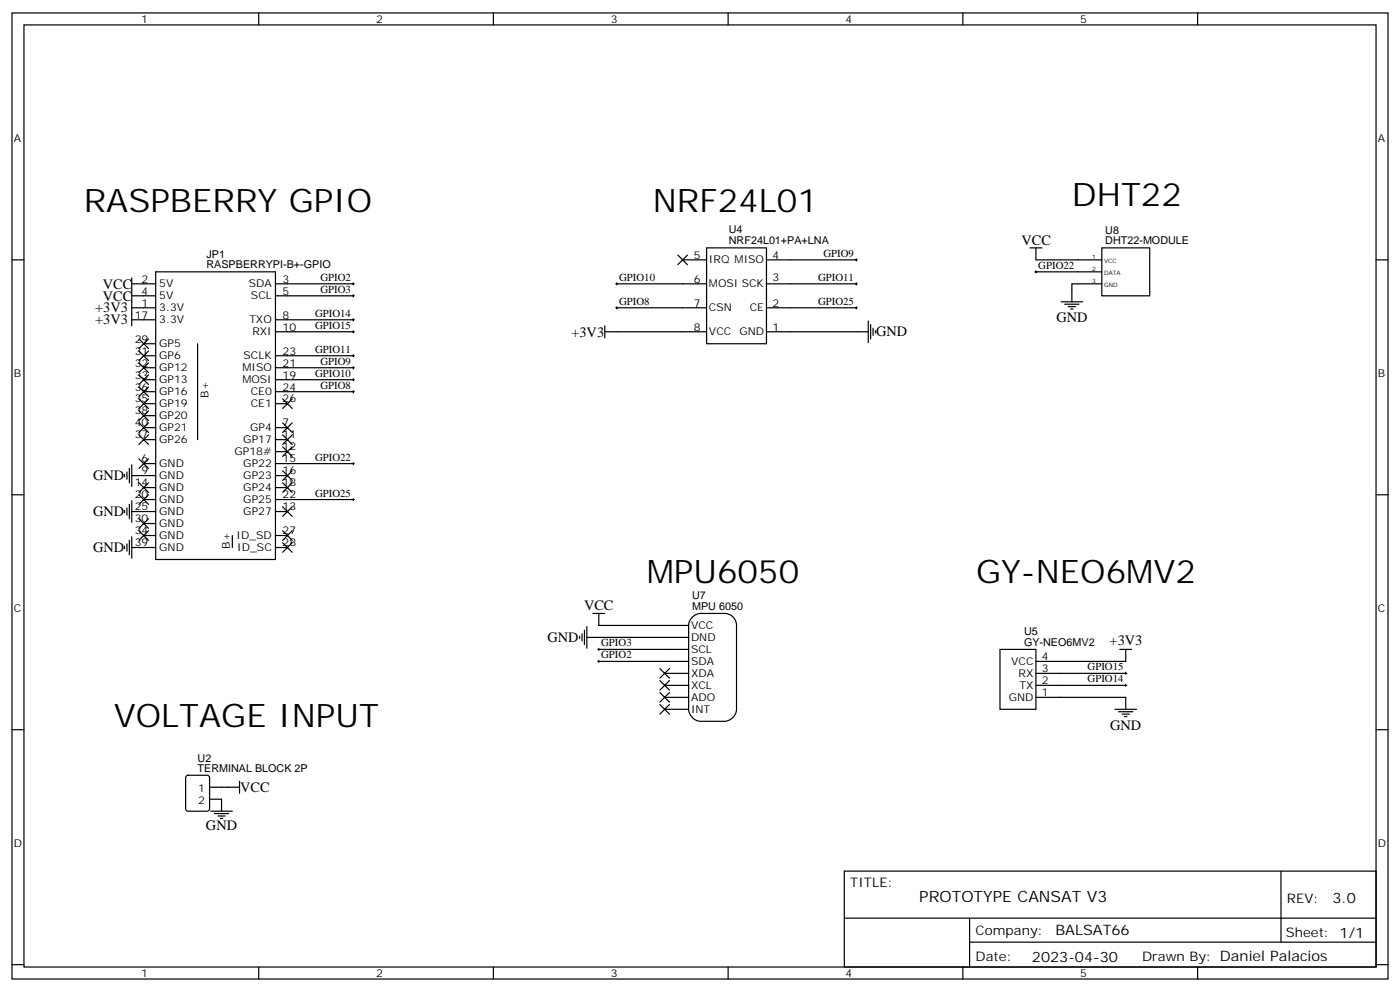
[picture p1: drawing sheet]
<svg xmlns="http://www.w3.org/2000/svg" width="412mm" height="292mm" viewBox="0 0 412 292" stroke-linecap="round" stroke-linejoin="round" font-family="sans-serif">
<g fill="none" stroke="#000" stroke-width=".35">
<path d="M3.5 3.8h405.4v284.3h-405.4zM7.1 7.3h398.2v277.3h-398.2zM76.2 3.8v3.5M145.3 3.8v3.5M214.5 3.8v3.5M283.6 3.8v3.5M352.8 3.8v3.5M3.5 76.5h3.6M199.7 75.1l2.8 2.8M201.1 76.5h7M202.5 75.1l-2.8 2.8M208.1 73h17.7v28.2h-17.7z"/>
<path d="M225.8 76.5h26.4M303.4 73h3.5M305.2 73v3.5h19.4M324.6 73h14.1v14.1h-14.1zM405.3 76.5h3.6M38.8 90.6h7.1M38.8 83.5h7.1M38.8 87.1h7.1M38.8 94.1h7.1M38.8 81.8v14.1M40.9 99.8l2.8 2.8M43.7 99.8l-2.8 2.8"/>
<path d="M45.9 80h35.2v84.7h-35.2zM81.1 83.5h23M81.1 87.1h23M81.1 94.1h23M81.1 97.6h23M178.2 97.6h29.9M178.2 95.9v3.5M181.7 90.6h26.4M181.7 83.5h26.4M225.8 90.6h26.4M225.8 83.5h26.4M225.8 97.6h30"/>
<path d="M255.8 94.5v6.3M256.5 95.5v4.3M257.2 96.6v2.1M257.9 97.3v.7M305.2 80h19.4M312.6 88.8h6.3M313.6 89.5h4.3M314.7 90.2h2.1M315.4 90.9h.7M324.6 83.5h-8.9v5.3M40.9 117.4l2.8 2.8M40.9 113.9l2.8 2.8"/>
<path d="M40.9 106.8l2.8 2.8M40.9 110.3l2.8 2.9M40.9 103.3l2.8 2.8M42.3 111.8h3.6M42.3 108.2h3.6M42.3 104.7h3.6M42.3 118.8h3.6M42.3 115.3h3.6M42.3 101.2h3.6M43.7 117.4l-2.8 2.8M43.7 113.9l-2.8 2.8M43.7 106.8l-2.8 2.8"/>
<path d="M43.7 110.3l-2.8 2.9M43.7 103.3l-2.8 2.8M58.2 101.2v28.2M81.1 111.8h23M81.1 108.2h23M81.1 104.7h23M81.1 118.8h3.6M81.1 115.3h23M83.3 117.4l2.8 2.8M86.1 117.4l-2.8 2.8M36.7 139.6v.7M37.4 138.9v2.1"/>
<path d="M38.1 137.9v4.2M38.8 140h7.1M38.8 136.8v6.4M40.9 128l2.8 2.8M40.9 124.5l2.8 2.8M40.9 120.9l2.8 2.9M40.9 135l2.8 2.9M42.3 125.9h3.6M42.3 129.4h3.6M42.3 136.5h3.6M42.3 122.3h3.6M43.7 128l-2.8 2.8"/>
<path d="M43.7 124.5l-2.8 2.8M43.7 120.9l-2.8 2.9M43.7 135l-2.8 2.9M81.1 125.9h3.6M81.1 140h3.6M81.1 129.4h3.6M81.1 136.5h23M81.1 132.9h3.6M83.3 124.5l2.8 2.8M83.3 128l2.8 2.8M83.3 131.5l2.8 2.8M83.3 138.6l2.8 2.8"/>
<path d="M86.1 124.5l-2.8 2.8M86.1 128l-2.8 2.8M86.1 131.5l-2.8 2.8M86.1 138.6l-2.8 2.8M3.5 145.6h3.6M36.7 150.2v.7M37.4 149.5v2.1M38.1 148.4v4.3M38.1 159v4.3M38.8 150.6h7.1M38.8 147.4v6.3M38.8 158v6.3"/>
<path d="M40.9 145.6l2.8 2.8M40.9 142.1l2.8 2.8M40.9 156.2l2.8 2.8M40.9 152.7l2.8 2.8M42.3 147h3.6M42.3 143.5h3.6M42.3 154.1h3.6M42.3 157.6h3.6M43.7 145.6l-2.8 2.8M43.7 142.1l-2.8 2.8M43.7 156.2l-2.8 2.8M43.7 152.7l-2.8 2.8"/>
<path d="M68.4 157.6v3.5M81.1 150.6h3.6M81.1 147h23M81.1 143.5h3.6M81.1 157.6h3.6M83.3 159.7l2.8 2.9M83.3 156.2l2.8 2.8M83.3 142.1l2.8 2.8M83.3 149.2l2.8 2.8M86.1 159.7l-2.8 2.9M86.1 156.2l-2.8 2.8M86.1 142.1l-2.8 2.8"/>
<path d="M86.1 149.2l-2.8 2.8M405.3 145.6h3.6M36.7 160.8v.7M37.4 160.1v2.1M38.8 161.1h7.1M81.1 161.1h3.6M170.7 187.3v.7M171.4 186.5v2.2M172.2 185.5v4.2M172.9 187.6h29.9M172.9 184.4v6.4M174.6 180.6h3.6"/>
<path d="M176.4 180.6v3.5h26.4M176.4 191.1h26.4M176.4 194.7h26.4M194.4 196.8l2.8 2.8M195.8 198.2h7M197.2 196.8l-2.8 2.8M204 181.6a3.6 3.6 0 0 1 2.4-1h7a3.5 3.5 0 0 1 3.6 3.5v24.7a3.8 3.8 0 0 1-3.6 3.5h-7a3.8 3.8 0 0 1-3.6-3.5v-24.7a3.5 3.5 0 0 1 1.2-2.5zM294.6 191.1h10.6v17.7h-10.6zM305.2 198.2h26.4M329.8 191.1h3.6M331.6 191.1v3.6h-26.4M3.5 214.8h3.6"/>
<path d="M194.4 200.3l2.8 2.8M194.4 203.8l2.8 2.9M194.4 207.4l2.8 2.8M195.8 201.7h7M195.8 205.2h7M195.8 208.8h7M197.2 200.3l-2.8 2.8M197.2 203.8l-2.8 2.9M197.2 207.4l-2.8 2.8M305.2 201.7h26.4M305.2 205.2h26.4v3.6M328.4 208.8h6.4"/>
<path d="M329.5 209.5h4.2M330.6 210.2h2.1M331.3 210.9h.7M405.3 214.8h3.6M54.9 228.4l.5-.2h5.6l.7 .4v9.5l-.4 .6-5.9 .1-.7-.5v-9.4zM61.7 231.7h8.9M61.7 235.2h3.6v3.6M62.1 238.8h6.3M63.1 239.5h4.3M70.6 229.9v3.6M64.2 240.2h2.1M64.9 240.9h.7"/>
<path d="M248.7 256.4h156.6v28.2h-156.6zM377.3 256.4v20.9M248.7 270.2h156.5M285.6 277.3h119.6M285.6 270.2v14.2M3.5 283.9h3.6M76.2 284.6v3.5M145.3 284.6v3.5M214.5 284.6v3.5M283.6 284.6v3.5M352.8 284.6v3.5M405.3 283.9h3.6"/>
</g>
<g fill="none" stroke="#000" stroke-width=".29">
<path d="M251.9 76.5h.7M252.2 76.1v.7M305.2 79.7v.7M103.7 83.5h.7M103.7 87.1h.7M103.7 94.1h.7M103.7 97.6h.7M104.1 83.2v.7M104.1 86.7v.7M104.1 93.8v.7M104.1 97.3v.7M181.3 83.5h.7"/>
<path d="M181.3 90.6h.7M181.7 83.2v.7M181.7 90.2v.7M251.9 83.5h.7M251.9 90.6h.7M252.2 83.2v.7M252.2 90.2v.7M304.8 80h.7M103.7 111.8h.7M103.7 108.2h.7M103.7 104.7h.7M103.7 115.3h.7"/>
<path d="M104.1 104.4v.7M104.1 107.9v.7M104.1 111.4v.7M104.1 114.9v.7M103.7 136.5h.7M104.1 136.1v.7M103.7 147h.7M104.1 146.7v.7M176 191.1h.7M176 194.7h.7M176.4 190.8v.7M176.4 194.3v.7"/>
<path d="M331.3 198.2h.7M331.6 197.8v.7M331.3 201.7h.7M331.6 201.4v.7"/>
</g>
<g font-size="9.5">
<text x="24.7" y="62.4">RASPBERRY GPIO</text>
<text x="192.3" y="62.4">NRF24L01</text>
<text x="315.7" y="60.6">DHT22</text>
<text x="190.5" y="171.7">MPU6050</text>
<text x="287.5" y="171.7">GY-NEO6MV2</text>
<text x="33.5" y="214.1">VOLTAGE INPUT</text>
</g>
<text font-size="4.6" x="270.8" y="265.4">PROTOTYPE CANSAT V3</text>
<g font-size="4.2">
<text x="300.9" y="72.2">VCC</text>
<text x="30.3" y="84.9">VCC</text>
<text x="30.3" y="88.5">VCC</text>
<text x="28" y="95.4">+3V3</text>
<text x="28" y="91.9">+3V3</text>
<text x="311.2" y="94.9">GND</text>
<text x="168.3" y="99.1">+3V3</text>
<text x="258.1" y="99">GND</text>
<text x="27.4" y="141.4">GND</text>
<text x="27.4" y="151.9">GND</text>
<text x="27.4" y="162.5">GND</text>
<text x="172" y="179.4">VCC</text>
<text x="161.3" y="189.1">GND</text>
<text x="326.8" y="189.9">+3V3</text>
<text x="327" y="214.8">GND</text>
<text x="70.7" y="233.1">VCC</text>
<text x="60.7" y="244.4">GND</text>
<text x="392.5" y="265.7">3.0</text>
<text x="310.9" y="275.2">BALSAT66</text>
<text x="304" y="283">2023-04-30</text>
</g>
<g font-size="3.9">
<text x="250.5" y="261">TITLE:</text>
<text x="379.1" y="265.7">REV:</text>
<text x="287.4" y="275.2">Company:</text>
<text x="378.7" y="275.8">Sheet: 1/1</text>
<text x="287.4" y="282.9">Date:</text>
<text x="336.4" y="282.9">Drawn By: Daniel Palacios</text>
</g>
<g font-size="3.2">
<text x="41.6" y="6.8">1</text>
<text x="110.8" y="6.8">2</text>
<text x="179.9" y="6.8">3</text>
<text x="249.1" y="6.8">4</text>
<text x="318.2" y="6.8">5</text>
<text x="4.1" y="41.9">A</text>
<text x="405.9" y="41.9">A</text>
<text x="214.7" y="71.9">NRF24L01+PA+LNA</text>
<text x="214.7" y="68.6">U4</text>
<text x="325.6" y="71.9">DHT22-MODULE</text>
<text x="325.6" y="68.8">U8</text>
<text x="60.8" y="75.9">JP1</text>
<text x="204.4" y="76.1">5</text>
<text x="208.8" y="77.5">IRQ MISO</text>
<text x="227.5" y="76.1">4</text>
<text x="242.6" y="75.6">GPIO9</text>
<text x="41.7" y="83.2">2</text>
<text x="60.8" y="78.9">RASPBERRYPI-B+-GPIO</text>
<text x="83.3" y="83.2">3</text>
<text x="94.4" y="82.7">GPIO2</text>
<text x="182.4" y="82.7">GPIO10</text>
<text x="204.4" y="83.2">6</text>
<text x="227.5" y="82.8">3</text>
<text x="241" y="82.7">GPIO11</text>
<text x="305.9" y="79.1">GPIO22</text>
<text x="41.7" y="86.7">4</text>
<text x="46.9" y="88.1">5V</text>
<text x="46.9" y="84.6">5V</text>
<text x="73.3" y="84.6">SDA</text>
<text x="73.9" y="88.1">SCL</text>
<text x="83.3" y="86.7">5</text>
<text x="94.4" y="86.2">GPIO3</text>
<text x="182.4" y="89.7">GPIO8</text>
<text x="208.8" y="84.6">MOSI SCK</text>
<text x="241" y="89.7">GPIO25</text>
<text x="39.7" y="93.8">17</text>
<text x="41.7" y="90.2">1</text>
<text x="46.9" y="91.7">3.3V</text>
<text x="46.9" y="95.2">3.3V</text>
<text x="73.5" y="95.2">TXO</text>
<text x="83.3" y="93.8">8</text>
<text x="92.8" y="93.2">GPIO14</text>
<text x="204.4" y="90.2">7</text>
<text x="208.8" y="91.7">CSN</text>
<text x="220.8" y="91.7">CE</text>
<text x="227.5" y="90.2">2</text>
<text x="39.7" y="100.8">29</text>
<text x="74.4" y="98.7">RXI</text>
<text x="83.3" y="97.3">10</text>
<text x="92.8" y="96.8">GPIO15</text>
<text x="204.4" y="97.3">8</text>
<text x="208.8" y="98.7">VCC</text>
<text x="217.8" y="98.7">GND</text>
<text x="227.5" y="97.3">1</text>
<text x="39.7" y="104.4">31</text>
<text x="39.7" y="107.9">32</text>
<text x="46.9" y="102.2">GP5</text>
<text x="46.9" y="105.8">GP6</text>
<text x="71.7" y="105.8">SCLK</text>
<text x="83.3" y="107.9">21</text>
<text x="83.3" y="104.4">23</text>
<text x="92.8" y="103.8">GPIO11</text>
<text x="94.4" y="107.4">GPIO9</text>
<text x="4.1" y="111.1">B</text>
<text x="39.7" y="111.4">33</text>
<text x="46.9" y="109.3">GP12</text>
<text x="46.9" y="112.8">GP13</text>
<text x="71.4" y="112.8">MOSI</text>
<text x="71.4" y="109.3">MISO</text>
<text x="83.3" y="111.4">19</text>
<text x="92.8" y="110.9">GPIO10</text>
<text x="405.9" y="111.1">B</text>
<text x="39.7" y="118.5">35</text>
<text x="39.7" y="114.9">36</text>
<text x="46.9" y="119.9">GP19</text>
<text x="46.9" y="116.3">GP16</text>
<text x="61.4" y="117.1" transform="rotate(-90 61.4 117.1)">B+</text>
<text x="73.8" y="119.9">CE1</text>
<text x="73.8" y="116.3">CE0</text>
<text x="83.3" y="118.5">26</text>
<text x="83.3" y="114.9">24</text>
<text x="94.4" y="114.4">GPIO8</text>
<text x="39.7" y="122">38</text>
<text x="39.7" y="125.5">40</text>
<text x="46.9" y="123.4">GP20</text>
<text x="83.3" y="125.5">7</text>
<text x="39.7" y="129">37</text>
<text x="46.9" y="130.5">GP26</text>
<text x="46.9" y="126.9">GP21</text>
<text x="71.7" y="130.5">GP17</text>
<text x="73.7" y="126.9">GP4</text>
<text x="83.3" y="129">11</text>
<text x="41.7" y="136.1">6</text>
<text x="46.9" y="137.5">GND</text>
<text x="69.1" y="134">GP18#</text>
<text x="71.7" y="137.5">GP22</text>
<text x="83.3" y="136.1">15</text>
<text x="83.3" y="132.6">12</text>
<text x="92.8" y="135.6">GPIO22</text>
<text x="39.7" y="143.2">14</text>
<text x="41.7" y="139.6">9</text>
<text x="46.9" y="141">GND</text>
<text x="71.7" y="141">GP23</text>
<text x="83.3" y="143.2">18</text>
<text x="83.3" y="139.6">16</text>
<text x="39.7" y="146.7">20</text>
<text x="46.9" y="148.1">GND</text>
<text x="46.9" y="144.6">GND</text>
<text x="71.7" y="148.1">GP25</text>
<text x="71.7" y="144.6">GP24</text>
<text x="83.3" y="146.7">22</text>
<text x="92.8" y="146.2">GPIO25</text>
<text x="39.7" y="150.2">25</text>
<text x="39.7" y="153.7">30</text>
<text x="46.9" y="151.6">GND</text>
<text x="46.9" y="155.2">GND</text>
<text x="71.7" y="151.6">GP27</text>
<text x="83.3" y="150.2">13</text>
<text x="39.7" y="157.3">34</text>
<text x="39.7" y="160.8">39</text>
<text x="46.9" y="158.7">GND</text>
<text x="67.7" y="161.5" transform="rotate(-90 67.7 161.5)">B+</text>
<text x="69.7" y="158.7">ID_SD</text>
<text x="83.3" y="157.3">27</text>
<text x="83.3" y="160.8">28</text>
<text x="46.9" y="162.2">GND</text>
<text x="69.9" y="162.2">ID_SC</text>
<text x="203.9" y="179.5">MPU 6050</text>
<text x="203.9" y="176.4">U7</text>
<text x="4.1" y="180.2">C</text>
<text x="203.6" y="185.1">VCC</text>
<text x="405.9" y="180.2">C</text>
<text x="177.1" y="190.3">GPIO3</text>
<text x="203.6" y="188.7">DND</text>
<text x="301.6" y="190.1">GY-NEO6MV2</text>
<text x="301.6" y="186.9">U5</text>
<text x="177.1" y="193.8">GPIO2</text>
<text x="203.6" y="192.2">SCL</text>
<text x="203.6" y="195.7">SDA</text>
<text x="297.8" y="195.7">VCC</text>
<text x="306.9" y="194.3">4</text>
<text x="306.9" y="197.8">3</text>
<text x="320.4" y="197.3">GPIO15</text>
<text x="203.6" y="199.2">XDA</text>
<text x="203.6" y="202.8">XCL</text>
<text x="300.1" y="199.2">RX</text>
<text x="300.3" y="202.8">TX</text>
<text x="306.9" y="201.4">2</text>
<text x="320.4" y="200.8">GPIO14</text>
<text x="203.6" y="206.3">ADO</text>
<text x="203.6" y="209.8">INT</text>
<text x="297.2" y="206.3">GND</text>
<text x="306.9" y="204.9">1</text>
<text x="58.2" y="227.1">TERMINAL BLOCK 2P</text>
<text x="58.2" y="224.2">U2</text>
<text x="58.4" y="233.1">1</text>
<text x="58.4" y="236.6">2</text>
<text x="4.1" y="249.3">D</text>
<text x="405.9" y="249.3">D</text>
<text x="41.6" y="287.6">1</text>
<text x="110.8" y="287.6">2</text>
<text x="179.9" y="287.6">3</text>
<text x="249.1" y="287.6">4</text>
<text x="318.2" y="287.6">5</text>
</g>
<g font-size="1.8">
<text x="321.7" y="76.1">1</text>
<text x="325.3" y="77.5">VCC</text>
<text x="321.7" y="79.7">2</text>
<text x="321.7" y="83.2">3</text>
<text x="325.3" y="81.1">DATA</text>
<text x="325.3" y="84.6">GND</text>
</g>
</svg>
